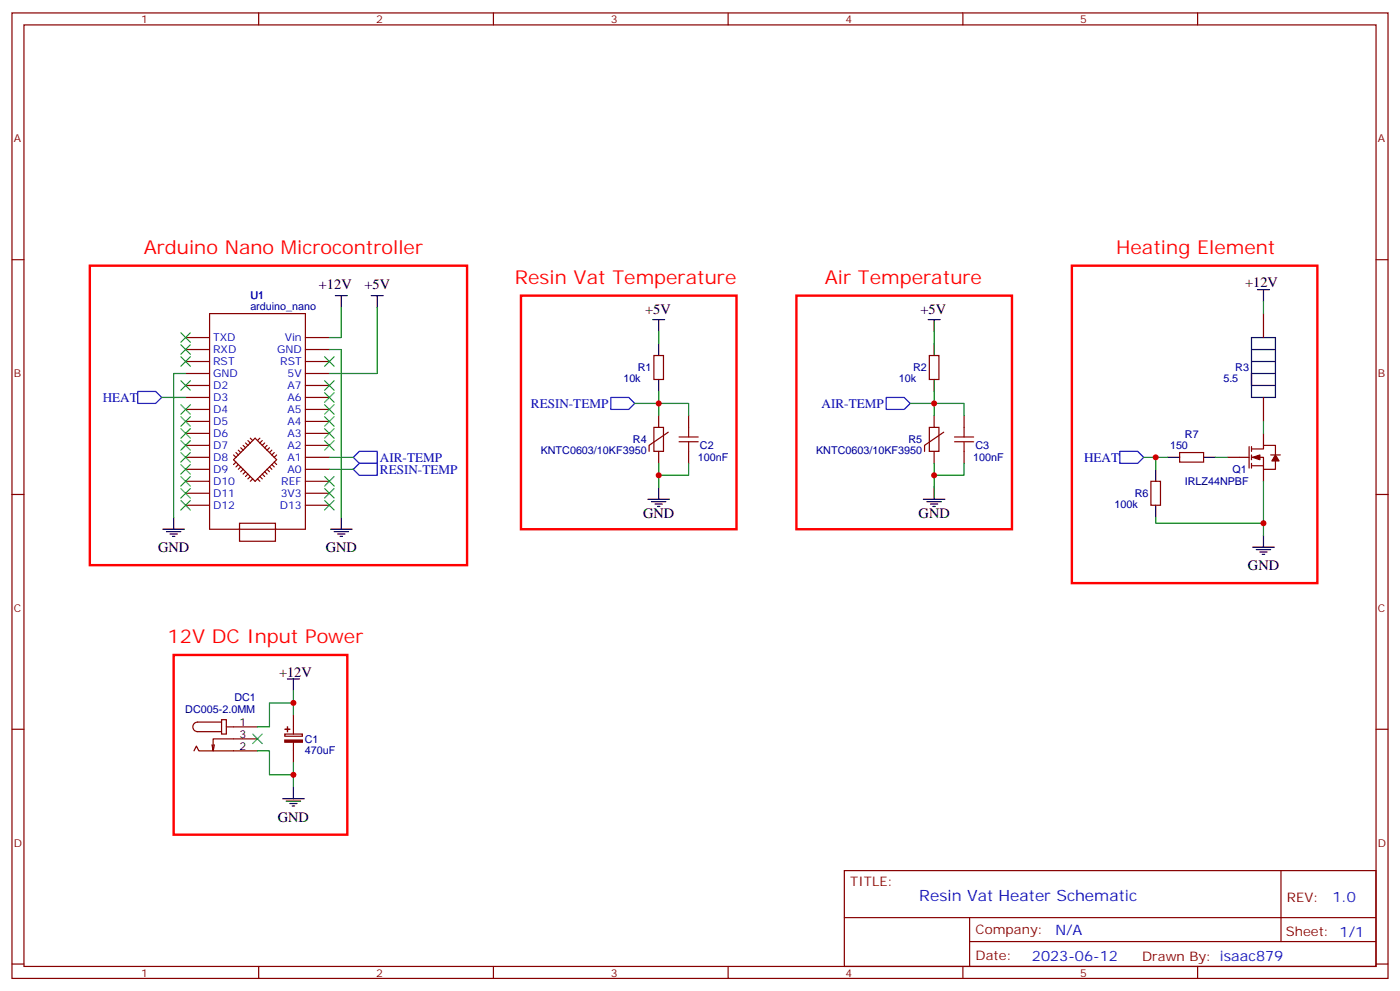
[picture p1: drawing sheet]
<svg xmlns="http://www.w3.org/2000/svg" width="412mm" height="292mm" viewBox="0 0 412 292" stroke-linecap="round" stroke-linejoin="round" font-family="sans-serif">
<g fill="none" stroke="#870000" stroke-width=".35">
<path d="M3.5 3.8h405.4v284.3h-405.4zM7.1 7.3h398.2v277.3h-398.2zM76.2 3.8v3.5M145.3 3.8v3.5M214.5 3.8v3.5M283.6 3.8v3.5M352.8 3.8v3.5M3.5 76.5h3.6M405.3 76.5h3.6M54.7 99.4h7M61.7 92.4h28.3v63.5h-28.3zM90 99.4h7"/>
<path d="M372.2 92.4v7M54.7 117.1h7M54.7 113.5h7M54.7 110h7M54.7 106.5h7M54.7 102.9h7M90 117.1h7M90 113.5h7M90 110h7M90 106.5h7M90 102.9h7M192.6 104.7h2.8v7.1h-2.8z"/>
<path d="M273.8 104.7h2.8v7.1h-2.8zM372.2 117.1v7M54.7 134.7h7M54.7 138.2h7M54.7 131.2h7M54.7 127.6h7M54.7 124.1h7M54.7 120.6h7M68.8 135.4l6.3-6.4 6.4 6.4-6.4 6.3zM68.8 134l.7 .7M69.5 133.3l.7 .7M69.5 136.1l-.7 .7"/>
<path d="M70.2 132.6l.7 .7M70.2 136.8l-.7 .7M70.9 131.9l.7 .7M70.9 137.5l-.7 .7M71.6 131.2l.7 .7M71.6 138.2l-.7 .7M72.3 130.5l.7 .7M72.3 138.9l-.7 .7M73 139.6l-.7 .7M73 129.8l.7 .7M73.7 129l.7 .8M76.6 129l-.8 .8"/>
<path d="M77.3 139.6l.7 .7M77.3 129.8l-.7 .7M78 138.9l.7 .7M78 130.5l-.7 .7M78.7 138.2l.7 .7M78.7 131.2l-.7 .7M79.4 137.5l.7 .7M79.4 131.9l-.7 .7M80.1 136.8l.7 .7M80.1 132.6l-.7 .7M80.8 136.1l.7 .7M80.8 133.3l-.7 .7"/>
<path d="M81.5 134l-.7 .7M90 134.7h7M90 138.2h7M90 131.2h7M90 127.6h7M90 124.1h7M90 120.6h7M192.6 125.9h2.8v7h-2.8zM194 122.3v3.6M194 132.9v3.6M196.8 127.3l-5.6 3.9v1.7M202.8 122.3v3.6"/>
<path d="M202.8 132.9v3.6M273.8 125.9h2.8v7h-2.8zM275.2 122.3v3.6M275.2 132.9v3.6M278 127.3l-5.7 3.9v1.7M284 122.3v3.6M284 132.9v3.6M347.5 133.3h7v2.8h-7zM361.6 134.7h6.3M367.9 131.5v6.4M368.7 132.2h3.5v-1h3.5v2.8M368.7 134.7h3.5v3.5h3.5v-2.5"/>
<path d="M368.7 137.2h3.5M368.7 131.5v1.4M368.7 134v1.4M368.7 136.5v1.4M372.2 127.6v3.6M372.2 138.2v3.5M374.3 134h2.8M3.5 145.6h3.6M54.7 145.3h7M54.7 141.7h7M54.7 148.8h7M70.6 154.1h10.5v5.3h-10.5z"/>
<path d="M73.7 140.3l-.7 .7M74.4 141l-.7 .7M75.8 141l.8 .7M76.6 140.3l.7 .7M90 145.3h7M90 141.7h7M90 148.8h7M339 141.7h2.8v7.1h-2.8zM405.3 145.6h3.6M3.5 214.8h3.6M63.1 219.4l-.3 1.7M65.3 211.9h1.4v4.3h-1.4z"/>
<path d="M65.3 212.7h-7.1a1.41 1.41 0 0 0-1.4 1.4 1.41 1.41 0 0 0 1.4 1.4h7.1M66.7 214.1h9.1M75.8 217.6h-13v3.5l-.4-1.7M83.9 216.2h5.2v.6h-5.2zM86.4 210.5v5.7M86.4 218.7v5.9M405.3 214.8h3.6M57.1 221.1l.8-1.4 .7 1.4h17.2M248.7 256.4h156.6v28.2h-156.6zM377.3 256.4v20.9M248.7 270.2h156.5M285.6 277.3h119.6"/>
<path d="M285.6 270.2v14.2M3.5 283.9h3.6M76.2 284.6v3.5M145.3 284.6v3.5M214.5 284.6v3.5M283.6 284.6v3.5M352.8 284.6v3.5M405.3 283.9h3.6"/>
</g>
<g fill="#870000" stroke="#870000" stroke-width=".35">
<path d="M369 134.7l2.1-.7v1.4z"/>
<path d="M375.7 134l1.1 1.7h-2.2z"/>
<path d="M83.9 217.9h5.2v.7h-5.2z"/>
<path d="M84 214.8h1.4z"/>
<path d="M84.7 214.1v1.4z"/>
</g>
<g fill="none" stroke="#000" stroke-width=".35">
<path d="M98.8 87.1h3.5M100.5 87.1v3.5M109.4 87.1h3.5M111.1 87.1v3.5M192.3 94.1h3.5M194 94.1v3.5M273.4 94.1h3.5M275.2 94.1v3.5M368.7 99.4h7v17.7h-7zM370.4 85.3h3.5M372.2 85.3v3.5M194 101.2v3.5"/>
<path d="M194 111.8v3.5M275.2 101.2v3.5M275.2 111.8v3.5M368.7 106.5h7M368.7 102.9h7M375.7 110h-7v3.5h7M340.4 138.2v3.5M344 134.7h3.5M354.5 134.7h3.6M48 155.9h6.3M49 156.6h4.3M50.1 157.3h2.1"/>
<path d="M50.8 158h.7M51.2 152.3v3.6M97.4 155.9h6.3M98.4 156.6h4.3M99.5 157.3h2.1M100.2 158h.7M100.5 152.3v3.6M190.9 147h6.3M191.9 147.7h4.2M193 148.4h2.1M193.7 149.2h.7M194 143.5v3.5"/>
<path d="M272 147h6.3M273 147.7h4.3M274.1 148.4h2.1M274.8 149.2h.7M275.2 143.5v3.5M340.4 148.8v3.5M372.2 157.6v3.5M369 161.1h6.4M370.1 161.9h4.2M371.1 162.6h2.1M371.8 163.3h.7M84.7 200h3.5"/>
<path d="M86.4 200v3.5M83.3 235.2h6.3M84.3 235.9h4.2M85.4 236.6h2.1M86.1 237.3h.7M86.4 231.7v3.5"/>
</g>
<path d="M200 130.1h5.7M200 128.7h5.7M202.8 125.9v2.8M202.8 130.1v2.8M281.2 130.1h5.6M281.2 128.7h5.6M284 125.9v2.8M284 130.1v2.8" fill="none" stroke="#a10000" stroke-width=".35"/>
<g fill="none" stroke="#008700" stroke-width=".35">
<path d="M100.5 90.6v8.8h-3.5M111.1 90.6v19.4h-14.1M194 97.6v3.6M275.2 97.6v3.6M372.2 88.8v3.6M47.6 117.1h7.1M54.7 110h-3.5v42.3M97 102.9h3.5v49.4M187 118.8h15.8v3.5M194 115.3v7M268.1 118.8h15.9v3.5M275.2 115.3v7"/>
<path d="M97 138.2h7.1M97 134.7h7.1M194 136.5v7M202.8 136.5v3.5h-8.8M275.2 136.5v7M284 136.5v3.5h-8.8M336.9 134.7h7.1M340.4 134.7v3.5M358.1 134.7h3.5M372.2 124.1v3.5M340.4 152.3v1.8h31.8M372.2 141.7v15.9"/>
<path d="M86.4 203.5v3.5h-7v7.1h-3.6M86.4 207v3.5M75.8 221.1h3.6v7.1h7v-3.6M86.4 228.2v3.5"/>
</g>
<g fill="none" stroke="#3c3" stroke-width=".35">
<path d="M53.3 98l2.8 2.8M56.1 98l-2.8 2.8M53.3 101.5l2.8 2.9M53.3 105.1l2.8 2.8M53.3 112.1l2.8 2.8M53.3 119.2l2.8 2.8M56.1 101.5l-2.8 2.9M56.1 105.1l-2.8 2.8M56.1 112.1l-2.8 2.8M56.1 119.2l-2.8 2.8M95.6 119.2l2.8 2.8M95.6 115.6l2.8 2.9"/>
<path d="M95.6 112.1l2.8 2.8M95.6 105.1l2.8 2.8M98.4 105.1l-2.8 2.8M98.4 119.2l-2.8 2.8M98.4 115.6l-2.8 2.9M98.4 112.1l-2.8 2.8M53.3 122.7l2.8 2.8M53.3 126.2l2.8 2.8M53.3 129.8l2.8 2.8M53.3 133.3l2.8 2.8M53.3 136.8l2.8 2.8M56.1 122.7l-2.8 2.8"/>
<path d="M56.1 126.2l-2.8 2.8M56.1 129.8l-2.8 2.8M56.1 133.3l-2.8 2.8M56.1 136.8l-2.8 2.8M95.6 129.8l2.8 2.8M95.6 126.2l2.8 2.8M95.6 122.7l2.8 2.8M98.4 129.8l-2.8 2.8M98.4 126.2l-2.8 2.8M98.4 122.7l-2.8 2.8M53.3 140.3l2.8 2.9M53.3 143.9l2.8 2.8"/>
<path d="M53.3 147.4l2.8 2.8M56.1 140.3l-2.8 2.9M56.1 143.9l-2.8 2.8M56.1 147.4l-2.8 2.8M95.6 147.4l2.8 2.8M95.6 143.9l2.8 2.8M95.6 140.3l2.8 2.9M98.4 147.4l-2.8 2.8M98.4 143.9l-2.8 2.8M98.4 140.3l-2.8 2.9M74.4 216.2l2.9 2.8M77.3 216.2l-2.9 2.8"/>
</g>
<path d="M40.6 115.3h5.3l1.7 1.8-1.7 1.7h-5.3zM179.9 117.1h5.3l1.8 1.7-1.8 1.8h-5.3zM261.1 117.1h5.2l1.8 1.7-1.8 1.8h-5.2zM104.1 134.7l1.7-1.8h5.3v3.6h-5.3zM105.8 136.5h5.3v3.5h-5.3l-1.7-1.8zM329.8 132.9h5.3l1.8 1.8-1.8 1.8h-5.3z" fill="none" stroke="#00f" stroke-width=".35"/>
<path d="M26.5 78.2h111.1v88.2h-111.1zM315.7 78.2h72.4v93.5h-72.4zM153.5 87.1h63.5v68.8h-63.5zM234.6 87.1h63.5v68.8h-63.5zM51.2 192.9h51.1v52.9h-51.1z" fill="none" stroke="#f00" stroke-width=".71"/>
<g fill="#c00">
<circle cx="194" cy="118.8" r=".88"/>
<circle cx="194" cy="140" r=".88"/>
<circle cx="275.2" cy="118.8" r=".88"/>
<circle cx="275.2" cy="140" r=".88"/>
<circle cx="86.4" cy="207" r=".88"/>
<circle cx="86.4" cy="228.2" r=".88"/>
<circle cx="340.4" cy="134.7" r=".88"/>
<circle cx="372.2" cy="154.1" r=".88"/>
</g>
<g font-size="5.6" fill="#f00">
<text x="42.3" y="74.7">Arduino Nano Microcontroller</text>
<text x="328.8" y="74.7">Heating Element</text>
<text x="151.7" y="83.5">Resin Vat Temperature</text>
<text x="242.9" y="83.5">Air Temperature</text>
<text x="49.4" y="189.4">12V DC Input Power</text>
</g>
<text font-size="4.6" fill="#00f" x="270.8" y="265.4">Resin Vat Heater Schematic</text>
<g font-size="4.2">
<text x="93.9" y="85">+12V</text>
<text x="107.3" y="85">+5V</text>
<text x="366.8" y="84.6">+12V</text>
<text x="190" y="92.5">+5V</text>
<text x="271.2" y="92.5">+5V</text>
<text x="189.5" y="152.7">GND</text>
<text x="270.6" y="152.7">GND</text>
<text x="46.6" y="162.6">GND</text>
<text x="96" y="162.6">GND</text>
<text x="367.6" y="167.9">GND</text>
<text x="82.2" y="199.2">+12V</text>
<text x="81.8" y="242">GND</text>
</g>
<g font-size="4.2" fill="#00f">
<text x="392.5" y="265.7">1.0</text>
<text x="310.9" y="275.2">N/A</text>
<text x="304" y="283">2023-06-12</text>
</g>
<g font-size="3.9" fill="#00f">
<text x="30.2" y="118.3">HEAT</text>
<text x="156.4" y="120.1">RESIN-TEMP</text>
<text x="242" y="120.1">AIR-TEMP</text>
<text x="111.9" y="136">AIR-TEMP</text>
<text x="319.3" y="136">HEAT</text>
<text x="111.9" y="139.5">RESIN-TEMP</text>
</g>
<g font-size="3.9" fill="#800">
<text x="250.5" y="261">TITLE:</text>
<text x="379.1" y="265.7">REV:</text>
<text x="287.4" y="275.2">Company:</text>
<text x="378.7" y="275.8">Sheet: 1/1</text>
<text x="287.4" y="282.9">Date:</text>
<text x="336.4" y="282.9">Drawn By: isaac879</text>
</g>
<g font-size="3.2" fill="#800">
<text x="41.6" y="6.8">1</text>
<text x="110.8" y="6.8">2</text>
<text x="179.9" y="6.8">3</text>
<text x="249.1" y="6.8">4</text>
<text x="318.2" y="6.8">5</text>
<text x="4.1" y="41.9">A</text>
<text x="405.9" y="41.9">A</text>
<text x="4.1" y="111.1">B</text>
<text x="405.9" y="111.1">B</text>
<text x="4.1" y="180.2">C</text>
<text x="405.9" y="180.2">C</text>
<text x="4.1" y="249.3">D</text>
<text x="405.9" y="249.3">D</text>
<text x="41.6" y="287.6">1</text>
<text x="110.8" y="287.6">2</text>
<text x="179.9" y="287.6">3</text>
<text x="249.1" y="287.6">4</text>
<text x="318.2" y="287.6">5</text>
</g>
<g font-size="3.2" fill="#000080">
<text x="73.7" y="88.1">U1</text>
<text x="73.7" y="91.3">arduino_nano</text>
<text x="183.6" y="112.6">10k</text>
<text x="187.9" y="109.4">R1</text>
<text x="264.8" y="112.6">10k</text>
<text x="269" y="109.4">R2</text>
<text x="360.4" y="112.6">5.5</text>
<text x="363.9" y="109.4">R3</text>
<text x="186.4" y="130.5">R4</text>
<text x="267.6" y="130.5">R5</text>
<text x="349.1" y="129.1">R7</text>
<text x="159.3" y="133.7">KNTC0603/10KF3950</text>
<text x="205.6" y="135.8">100nF</text>
<text x="206.2" y="132.3">C2</text>
<text x="240.4" y="133.7">KNTC0603/10KF3950</text>
<text x="286.7" y="135.8">100nF</text>
<text x="287.3" y="132.3">C3</text>
<text x="344.6" y="132.2">150</text>
<text x="349" y="142.9">IRLZ44NPBF</text>
<text x="363.1" y="139.4">Q1</text>
<text x="328.3" y="149.6">100k</text>
<text x="334.3" y="146.4">R6</text>
<text x="54.6" y="209.9">DC005-2.0MM</text>
<text x="69" y="206.4">DC1</text>
<text x="89.8" y="221.9">470uF</text>
<text x="89.8" y="218.7">C1</text>
</g>
<g font-size="3.2" fill="#00f">
<text x="62.8" y="100.5">TXD</text>
<text x="83.9" y="100.5">Vin</text>
<text x="62.8" y="107.5">RST</text>
<text x="62.8" y="104">RXD</text>
<text x="81.6" y="104">GND</text>
<text x="82.6" y="107.5">RST</text>
<text x="62.8" y="111.1">GND</text>
<text x="84.7" y="111.1">5V</text>
<text x="62.8" y="118.1">D3</text>
<text x="62.8" y="114.6">D2</text>
<text x="84.7" y="114.6">A7</text>
<text x="84.7" y="118.1">A6</text>
<text x="62.8" y="125.2">D5</text>
<text x="62.8" y="121.6">D4</text>
<text x="84.7" y="121.6">A5</text>
<text x="84.7" y="125.2">A4</text>
<text x="62.8" y="128.7">D6</text>
<text x="84.7" y="128.7">A3</text>
<text x="62.8" y="135.7">D8</text>
<text x="62.8" y="132.2">D7</text>
<text x="84.7" y="132.2">A2</text>
<text x="84.7" y="135.7">A1</text>
<text x="62.8" y="142.8">D10</text>
<text x="62.8" y="139.3">D9</text>
<text x="82.9" y="142.8">REF</text>
<text x="84.7" y="139.3">A0</text>
<text x="62.8" y="146.3">D11</text>
<text x="62.8" y="149.9">D12</text>
<text x="82.4" y="149.9">D13</text>
<text x="82.7" y="146.3">3V3</text>
</g>
<g font-size="3.2">
<text x="70.6" y="213.7">1</text>
<text x="70.6" y="217.2">3</text>
<text x="70.6" y="220.8">2</text>
</g>
</svg>
